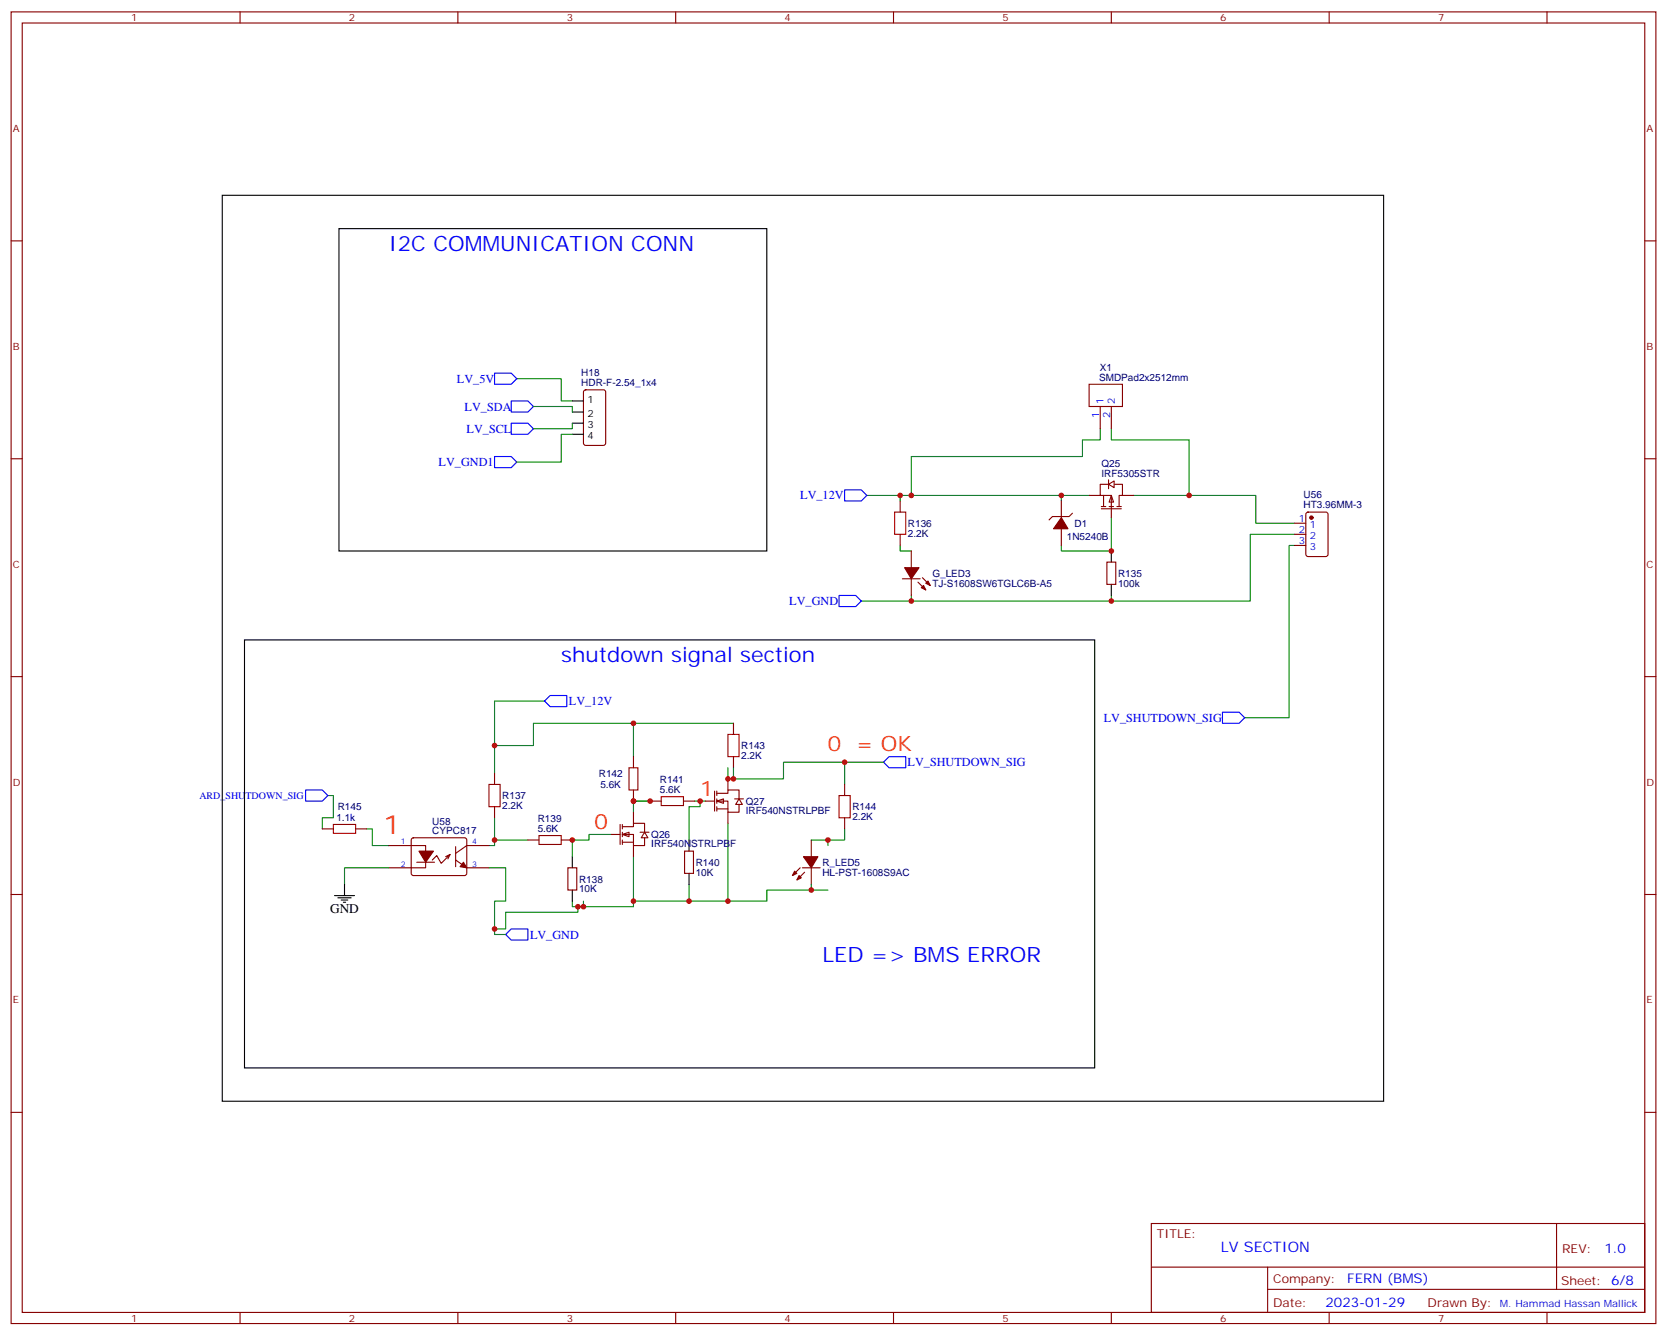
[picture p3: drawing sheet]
<svg xmlns="http://www.w3.org/2000/svg" width="529mm" height="424mm" viewBox="0 0 529 424" stroke-linecap="round" stroke-linejoin="round" font-family="sans-serif">
<g fill="none" stroke="#870000" stroke-width=".35">
<path d="M3.5 3.8h522.1v416.3h-522.1zM7.1 7.3h515v409.2h-515zM76.2 3.8v3.5M145.3 3.8v3.5M214.5 3.8v3.5M283.6 3.8v3.5M352.8 3.8v3.5M421.9 3.8v3.5M491.1 3.8v3.5M3.5 76.4h3.6M522.1 76.4h3.5M3.5 145.6h3.6"/>
<path d="M522.1 145.6h3.5M3.5 214.7h3.6M522.1 214.7h3.5M201.1 240.1v3.6M201.1 250.7v3.5M206.4 254.2h3.5M217 254.2h3.5M268.1 249v3.5M268.1 259.5v3.6M102.3 263.1h3.5M112.9 263.1h3.5M217.3 270.1h2.8v7.1h-2.8z"/>
<path d="M3.5 283.9h3.6M522.1 283.9h3.5M3.5 353h3.6M522.1 353h3.5M365.5 388.3h156.6v28.2h-156.6zM494.1 388.3v20.9M76.2 416.5v3.6M145.3 416.5v3.6M214.5 416.5v3.6M283.6 416.5v3.6M352.8 416.5v3.6M365.5 402.1h156.5"/>
<path d="M402.4 409.2h119.6M402.4 402.1v14.2M421.9 416.5v3.6M491.1 416.5v3.6"/>
</g>
<g fill="none" stroke="#008700" stroke-width=".35">
<path d="M201.1 229.6h-31.8v7h-12.3M232.8 229.6h-31.7v10.5M104.1 252.5h1.7v7h-3.5v3.6M201.1 254.2h5.3h-5.3v3.6M220.5 254.2h3.5M222.2 254.2v1.8h-3.5v10.6M268.1 241.9v7.1M280.5 241.9h-31.8v5.3h-17.6v-3.5M116.4 263.1h1.8v5.3h5.3M123.5 275.4h-14.1v5.3M231.1 261.3v24.7h-30M268.1 263.1v3.5h-5.3v1.8"/>
<path d="M218.7 280.7v5.3M262.8 282.5h-19.4v3.5h-12.3"/>
</g>
<path d="M97 250.7h5.3l1.8 1.8-1.8 1.7h-5.3zM280.5 241.9l1.7-1.8h5.3v3.6h-5.3z" fill="none" stroke="#00f" stroke-width=".35"/>
<path d="M218.7 266.6v3.5M218.7 277.2v3.5M106.2 284.2h6.3M107.2 284.9h4.3M108.3 285.6h2.1M109 286.3h.7M109.4 280.7v3.5" fill="none" stroke="#000" stroke-width=".35"/>
<path d="M199.7 243.7h2.8v7h-2.8zM209.9 252.8h7.1v2.9h-7.1zM266.3 252.5h3.6v7h-3.6zM105.8 261.7h7.1v2.8h-7.1z" fill="none" stroke="#a10000" stroke-width=".35"/>
<path d="M227.5 254.2l2.2-.7v1.5z" fill="#fff" stroke="#870000" stroke-width=".35"/>
<g fill="none" stroke="#870000" stroke-width=".35">
<path d="M285.8 159v3.5M285.8 169.6v3.5M289.3 174.9v5.3M286.5 183.7h5.6M289.3 183.7v5.3M291.4 184.7l2.5 2.5M292.8 183.3l2.5 2.5M157 245.4v3.6M157 256v3.5M224 254.2h2.8M226.8 251.1v6.3M227.5 251.8h3.6v-1.1h3.5v2.8"/>
<path d="M227.5 254.2h3.6v3.6h3.5v-2.5M227.5 256.7h3.6M227.5 251.1v1.4M227.5 253.5v1.5M227.5 256v1.4M231.1 247.2v3.5M231.1 257.8v3.5M233.2 253.5h2.8M234.6 253.5l1.1 1.8h-2.2zM167.6 266.6h3.5M178.2 266.6h3.5M180.3 275.4h2.8v7.1h-2.8z"/>
</g>
<path d="M285.8 157.2v1.8M285.8 173.1v1.8h3.5M289.3 189v1.7M172.9 222.5h-15.9v22.9M157 259.5v8.9h-1.8M155.2 275.4h5.3v10.6h-3.5v10.6h3.5M157 266.6h10.6M194 264.8h-7v1.8h-5.3v5.3M201.1 271.9v15.9h-15.9v-1.8M181.7 286v1.8h3.5M183.4 287.8v1.7h-22.9v5.3h-3.5" fill="none" stroke="#008700" stroke-width=".35"/>
<path d="M77.6 203.1h269.9v135.8h-269.9zM181.7 271.9v3.5M181.7 282.5v3.5" fill="none" stroke="#000" stroke-width=".35"/>
<path d="M172.9 222.5l1.7-1.8h5.3v3.6h-5.3zM162.3 294.8h5.3v3.5h-5.3l-1.8-1.7z" fill="none" stroke="#00f" stroke-width=".35"/>
<path d="M284 162.5h3.5v7.1h-3.5zM155.2 249h3.5v7h-3.5zM171.1 265.2h7.1v2.8h-7.1z" fill="none" stroke="#a10000" stroke-width=".35"/>
<g fill="#870000" stroke="#870000" stroke-width=".35">
<path d="M292.5 186.5l.7-.7 .7 1.4z"/>
<path d="M293.9 185.1l.7-.7 .7 1.4z"/>
<path d="M287.2 180.2h4.5l-2.4 3.5z"/>
</g>
<path d="M197.6 264.8l2.1-.7v1.4z" fill="#fff" stroke="#870000" stroke-width=".35"/>
<g fill="none" stroke="#870000" stroke-width=".35">
<path d="M336.9 159v5.3M345.7 157.2h3.5M350.3 157.2v3.6M351.7 153.7h-2.5v3.5h3.6v7.1M352.8 157.2l.7 2.1h-1.4zM353.8 153.7h2.5v3.5h-1.1v3.6M356.3 157.2h3.5M336.9 167.8v5.3M340.4 162.9l-1 1h-5.3l-1.1 1.1M349.6 161.5h6.4M349.6 160.8h1.4M351.4 178.4h2.8v7.1h-2.8z"/>
<path d="M352.1 160.8h1.4M354.5 160.8h1.5M201.1 257.8v3.5M194 264.8h2.8M196.8 261.7v6.3M197.6 262.4h3.5v-1.1h3.5v2.8M197.6 264.8h3.5v3.6h3.5v-2.5M197.6 267.3h3.5M197.6 261.7v1.4M197.6 264.1v1.4M197.6 266.6v1.4M201.1 268.4v3.5"/>
<path d="M203.2 264.1h2.8M204.6 264.1l1.1 1.8h-2.1z"/>
</g>
<path d="M70.6 62h368.6v287.5h-368.6zM352.8 174.9v3.5M352.8 185.5v3.5" fill="none" stroke="#000" stroke-width=".35"/>
<path d="M275.2 157.2h61.7M345.7 157.2h-8.8v1.8M359.8 157.2h38.8v8.9h12.4M352.8 164.3v10.6h-15.9v-1.8M411 169.6h-14.1v21.1h-44.1v-1.7M273.4 190.7h79.4" fill="none" stroke="#008700" stroke-width=".35"/>
<path d="M268.1 155.5h5.3l1.8 1.7-1.8 1.8h-5.3zM266.3 189h5.3l1.8 1.7-1.8 1.8h-5.3z" fill="none" stroke="#00f" stroke-width=".35"/>
<path d="M336.9 164.3l2.1 3.5h-4.6z" fill="#870000" stroke="#870000" stroke-width=".35"/>
<path d="M351.9 153.7l1.8-1.1v2.2z" fill="#fff" stroke="#870000" stroke-width=".35"/>
<g fill="none" stroke="#870000" stroke-width=".35">
<path d="M185.4 123.9l.5-.2h5.7l.6 .5 .1 16.5-.5 .6-5.9 .1-.6-.5-.1-16.5zM351.9 152.3v2.8M411 166.1h3.5M411 169.6h3.5M411 173.1h3.5M414.7 162.7l.5-.2h5.7l.6 .5 .1 12.9-.5 .7h-5.9l-.6-.4-.1-13zM123.5 268.4h11.6v7h-11.6M130.8 266.1l.4-.2h16.5l.5 .7-.1 10.9-.6 .4-16.5-.1-.5-.6v-10.6zM132.3 273.6h5.6M141.5 271.9l1.4-.7-2.8 2.8-1.5-2.5-1.4 1.4M142.9 271.2l-.7 1.4M144.6 268.7v6.4"/>
<path d="M144.6 272.9l3.6 2.5h7M155.2 268.4h-7l-3.6 2.4M257.5 266.6v5.3M257.5 275.4v5.3"/>
</g>
<g fill="#870000" stroke="#870000" stroke-width=".35">
<path d="M133 270.1h4.6l-2.5 3.5z"/>
<path d="M147.1 273.6l1.1 1.8-2.2-.3z"/>
<path d="M253.6 277.9l.8 .7-1.5 .7z"/>
<path d="M252.2 276.5l.7 .7-1.4 .7z"/>
<path d="M255.4 276.8l-1.4 1.4z"/>
<path d="M254 275.4l-1.4 1.4z"/>
<circle cx="416.3" cy="164.3" r=".53"/>
</g>
<path d="M164 120.2h14.2v7h3.5M169.3 129h12.4v1.8M181.7 137.8h-3.5v8.8h-14.2M181.7 134.3v1.8h-12.4M411 173.1h-1.8v54.7h-14.1" fill="none" stroke="#008700" stroke-width=".35"/>
<path d="M157 118.4h5.3l1.7 1.8-1.7 1.8h-5.3zM162.3 127.2h5.3l1.7 1.8-1.7 1.8h-5.3zM162.3 134.3h5.3l1.7 1.8-1.7 1.7h-5.3zM157 144.9h5.3l1.7 1.7-1.7 1.8h-5.3zM388.1 226h5.2l1.8 1.8-1.8 1.8h-5.2z" fill="none" stroke="#00f" stroke-width=".35"/>
<path d="M107.6 72.6h135.8v102.3h-135.8zM181.7 127.2h3.5M181.7 130.8h3.5M181.7 134.3h3.5M181.7 137.8h3.5" fill="none" stroke="#000" stroke-width=".35"/>
<path d="M254.7 275.4h5.6z" fill="#f00" stroke="#870000" stroke-width=".35"/>
<path d="M255.1 271.9h4.5l-2.1 3.5z" fill="#870000" stroke="#870000" stroke-width=".35"/>
<path d="M349.2 136.1v3.5h-5.6v5.3h-54.3v12.3M352.8 136.1v3.5h24.7v17.6M232.8 243.7v3.5M257.5 266.6h5.3M257.5 280.7v1.8" fill="none" stroke="#008700" stroke-width=".35"/>
<path d="M231.1 233.1h3.5v7h-3.5z" fill="none" stroke="#a10000" stroke-width=".35"/>
<path d="M345.7 122h10.6v7h-10.6zM349.2 129v7.1M352.8 129v7.1M232.8 229.6v3.5M232.8 240.1v3.6" fill="none" stroke="#870000" stroke-width=".35"/>
<g fill="#c00">
<circle cx="231.1" cy="286" r=".88"/>
<circle cx="268.1" cy="241.9" r=".88"/>
<circle cx="231.1" cy="247.2" r=".88"/>
<circle cx="201.1" cy="229.6" r=".88"/>
<circle cx="157" cy="236.6" r=".88"/>
<circle cx="201.1" cy="254.2" r=".88"/>
<circle cx="206.4" cy="254.2" r=".88"/>
<circle cx="218.7" cy="286" r=".88"/>
<circle cx="222.3" cy="254.2" r=".88"/>
<circle cx="201.1" cy="286" r=".88"/>
<circle cx="183.4" cy="287.8" r=".88"/>
<circle cx="157" cy="294.8" r=".88"/>
<circle cx="181.7" cy="266.6" r=".88"/>
<circle cx="185.2" cy="287.8" r=".88"/>
<circle cx="157" cy="266.6" r=".88"/>
<circle cx="289.3" cy="190.7" r=".88"/>
<circle cx="285.8" cy="157.2" r=".88"/>
<circle cx="352.8" cy="190.7" r=".88"/>
<circle cx="336.9" cy="157.2" r=".88"/>
<circle cx="352.8" cy="174.9" r=".88"/>
<circle cx="262.8" cy="266.6" r=".88"/>
<circle cx="257.5" cy="282.5" r=".88"/>
<circle cx="232.8" cy="247.2" r=".88"/>
<circle cx="377.5" cy="157.2" r=".88"/>
<circle cx="289.3" cy="157.2" r=".88"/>
</g>
<text font-size="8.5" fill="#f30" x="121.7" y="264.8">1</text>
<g font-size="6.7" fill="#00f">
<text x="123.5" y="79.6">I2C COMMUNICATION CONN</text>
<text x="178.2" y="210.1">shutdown signal section</text>
<text x="261.1" y="305.4">LED =&gt; BMS ERROR</text>
</g>
<g font-size="6.7" fill="#f30">
<text x="262.8" y="238.4">0 = OK</text>
<text x="222.2" y="252.5">1</text>
<text x="188.7" y="263.1">0</text>
</g>
<text font-size="4.6" fill="#00f" x="387.6" y="397.3">LV SECTION</text>
<text font-size="4.2" x="104.8" y="289.9">GND</text>
<g font-size="4.2" fill="#00f">
<text x="509.3" y="397.6">1.0</text>
<text x="427.7" y="407.1">FERN (BMS)</text>
<text x="420.7" y="414.9">2023-01-29</text>
</g>
<g font-size="3.9" fill="#00f">
<text x="145.1" y="121.4">LV_5V</text>
<text x="147.5" y="130.3">LV_SDA</text>
<text x="148.1" y="137.3">LV_SCL</text>
<text x="139.2" y="147.9">LV_GND1</text>
<text x="254" y="158.4">LV_12V</text>
<text x="250.5" y="192">LV_GND</text>
<text x="180.6" y="223.8">LV_12V</text>
<text x="350.4" y="229">LV_SHUTDOWN_SIG</text>
<text x="288.1" y="243.2">LV_SHUTDOWN_SIG</text>
<text x="168.2" y="298">LV_GND</text>
</g>
<g font-size="3.9" fill="#800">
<text x="367.2" y="392.9">TITLE:</text>
<text x="495.9" y="397.6">REV:</text>
<text x="404.1" y="407.1">Company:</text>
<text x="495.5" y="407.7">Sheet: 6/8</text>
<text x="404.1" y="414.8">Date:</text>
<text x="453.2" y="414.8">Drawn By:</text>
</g>
<g font-size="3.2" fill="#800">
<text x="41.6" y="6.8">1</text>
<text x="110.8" y="6.8">2</text>
<text x="179.9" y="6.8">3</text>
<text x="249.1" y="6.8">4</text>
<text x="318.2" y="6.8">5</text>
<text x="387.3" y="6.8">6</text>
<text x="456.5" y="6.8">7</text>
<text x="4.1" y="41.9">A</text>
<text x="522.6" y="41.9">A</text>
<text x="4.1" y="111">B</text>
<text x="522.6" y="111">B</text>
<text x="4.1" y="180.2">C</text>
<text x="522.6" y="180.2">C</text>
<text x="4.1" y="249.3">D</text>
<text x="522.6" y="249.3">D</text>
<text x="4.1" y="318.5">E</text>
<text x="522.6" y="318.5">E</text>
<text x="41.6" y="419.5">1</text>
<text x="110.8" y="419.5">2</text>
<text x="179.9" y="419.5">3</text>
<text x="249.1" y="419.5">4</text>
<text x="318.2" y="419.5">5</text>
<text x="387.3" y="419.5">6</text>
<text x="456.5" y="419.5">7</text>
</g>
<g font-size="3.2" fill="#000080">
<text x="184.5" y="119.4">H18</text>
<text x="349.1" y="117.7">X1</text>
<text x="184.5" y="122.7">HDR-F-2.54_1x4</text>
<text x="348.9" y="120.9">SMDPad2x2512mm</text>
<text x="349.7" y="148.1">Q25</text>
<text x="349.7" y="151.2">IRF5305STR</text>
<text x="413.8" y="161.4">HT3.96MM-3</text>
<text x="413.8" y="158.1">U56</text>
<text x="288.2" y="167.2">R136</text>
<text x="341.1" y="167.1">D1</text>
<text x="288.2" y="170.4">2.2K</text>
<text x="338.7" y="171.3">1N5240B</text>
<text x="296" y="183">G_LED3</text>
<text x="354.9" y="183.1">R135</text>
<text x="296" y="186.2">TJ-S1608SW6TGLC6B-A5</text>
<text x="354.9" y="186.3">100k</text>
<text x="235.3" y="237.8">R143</text>
<text x="235.3" y="240.9">2.2K</text>
<text x="190.1" y="246.6">R142</text>
<text x="190.6" y="250.1">5.6K</text>
<text x="209.5" y="251.8">5.6K</text>
<text x="209.5" y="248.6">R141</text>
<text x="107.2" y="257.2">R145</text>
<text x="159.5" y="256.8">2.2K</text>
<text x="159.5" y="253.6">R137</text>
<text x="236.7" y="255.4">Q27</text>
<text x="270.6" y="257.2">R144</text>
<text x="106.8" y="260.7">1.1k</text>
<text x="137.2" y="261.9">U58</text>
<text x="170.7" y="260.9">R139</text>
<text x="236.7" y="258.4">IRF540NSTRLPBF</text>
<text x="270.6" y="260.3">2.2K</text>
<text x="137.2" y="264.8">CYPC817</text>
<text x="170.7" y="264.1">5.6K</text>
<text x="206.7" y="268.9">IRF540NSTRLPBF</text>
<text x="206.7" y="266">Q26</text>
<text x="220.8" y="274.8">R140</text>
<text x="261.1" y="274.8">R_LED5</text>
<text x="183.8" y="280.1">R138</text>
<text x="220.8" y="278">10K</text>
<text x="261.1" y="278">HL-PST-1608S9AC</text>
<text x="183.8" y="283.2">10K</text>
</g>
<g font-size="3.2">
<text x="186.5" y="128">1</text>
<text x="186.5" y="132.2">2</text>
<text x="186.5" y="135.7">3</text>
<text x="186.5" y="139.2">4</text>
</g>
<g font-size="3.2" fill="#00f">
<text x="350.3" y="128.3" transform="rotate(-90 350.3 128.3)">1</text>
<text x="353.8" y="128.3" transform="rotate(-90 353.8 128.3)">2</text>
<text x="348.9" y="132.8" transform="rotate(-90 348.9 132.8)">1</text>
<text x="352.4" y="132.8" transform="rotate(-90 352.4 132.8)">2</text>
<text x="412.3" y="165.7">1</text>
<text x="415.8" y="167.5">1</text>
<text x="412.3" y="169.2">2</text>
<text x="412.3" y="172.8">3</text>
<text x="415.8" y="171">2</text>
<text x="415.8" y="174.5">3</text>
<text x="63.3" y="253.7">ARD_SHUTDOWN_SIG</text>
<text x="476.1" y="414.8">M. Hammad Hassan Mallick</text>
</g>
<g font-size="2.5" fill="#00f">
<text x="127.2" y="268">1</text>
<text x="149.9" y="268">4</text>
<text x="127.2" y="275.1">2</text>
<text x="149.9" y="275.1">3</text>
</g>
</svg>
